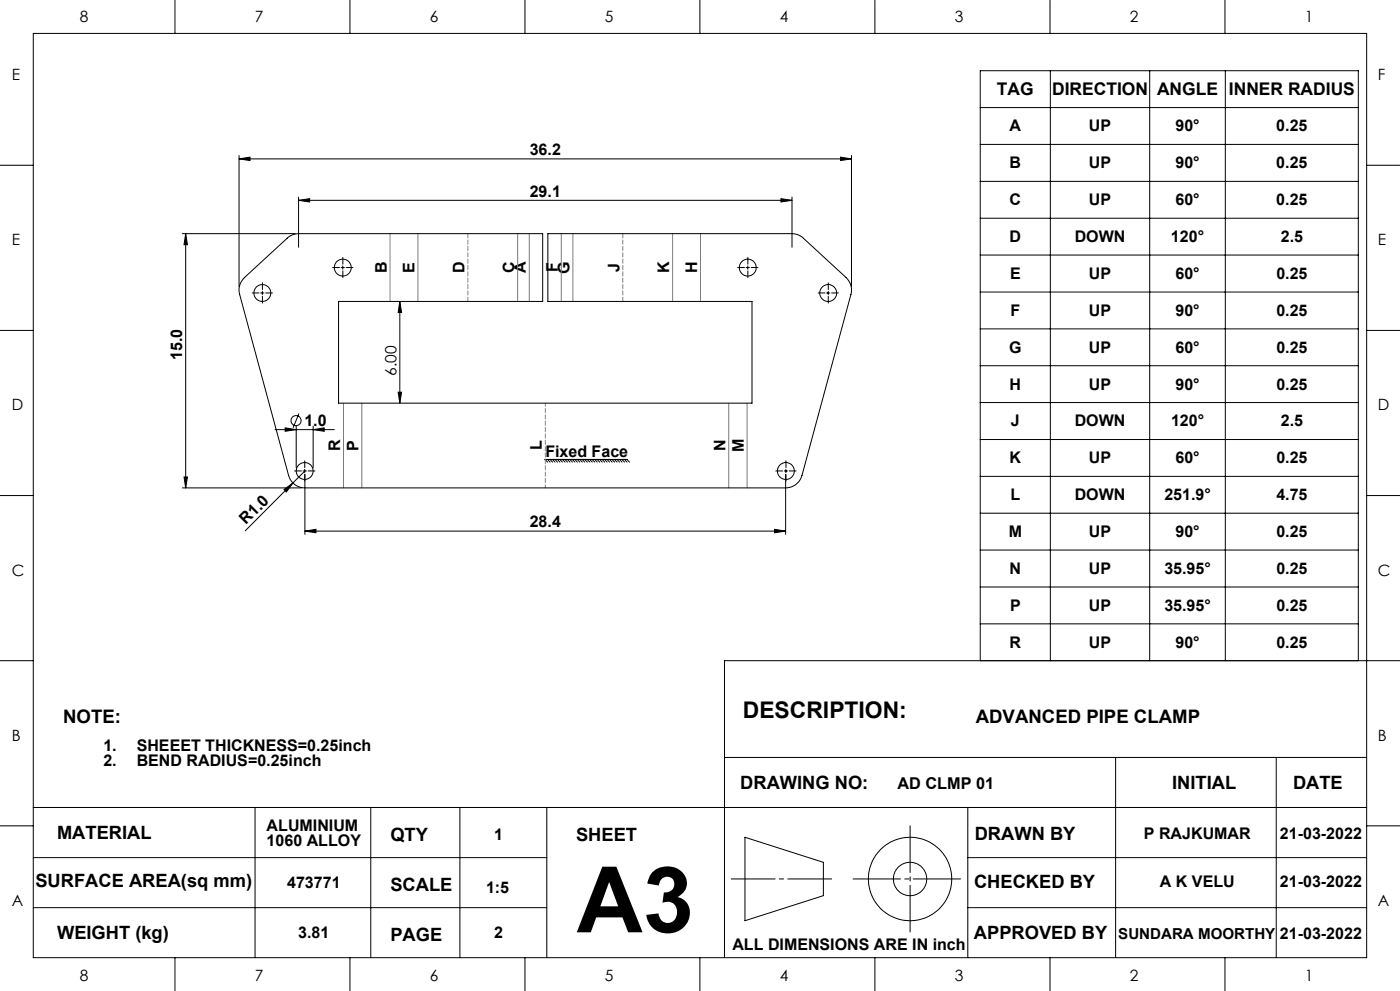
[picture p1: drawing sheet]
<svg xmlns="http://www.w3.org/2000/svg" width="420mm" height="297mm" viewBox="0 0 420 297" stroke-linecap="round" stroke-linejoin="round" font-family="sans-serif">
<g fill="none" stroke="#000" stroke-width=".3">
<path d="M10 10h400v277h-400zM52.5 0v10M105 0v10M157.5 0v10M210 0v10M262.5 0v10M315 0v10M367.5 0v10M294.1 32.2h113.4M315.1 21.2v176.8M344.9 21.2v176.8M367.6 21.2v176.8"/>
<path d="M0 49.5h10M71.7 47.6l3.3-.5v1zM71.7 46.6v39.3M71.7 47.6h183.7M89.6 59.1v15M234.3 59.5l3.3 .5-3.3 .5zM237.6 59.1v15M252.2 47.1l3.2 .5-3.2 .5zM255.4 46.6v39.3M294.1 43.3h113.4M294.1 54.4h113.4M410 49.5h10"/>
<path d="M54.7 70h33.9M55.7 70l.5 3.3h-1zM55.7 70v76.2M89.6 60l3.3-.5v1zM89.6 60h148M102.8 79.7v1M224.3 79.7v1M294.1 65.4h113.4M294.1 76.4h113.4M0 99h10M73.3 83.2l12.8-11.8a4.9 4.9 0 0 1 3.5-1.4h73.2v20.3h-61.2v30.5h124v-30.5h-61.2v-20.3h73.2a4.9 4.9 0 0 1 3.4 1.4l12.8 11.8a5.1 5.1 0 0 1 1.5 5.1l-14.7 54.2a5.1 5.1 0 0 1-4.9 3.7h-144.2a5.1 5.1 0 0 1-4.9-3.7l-14.7-54.2a5.1 5.1 0 0 1 1.4-5.1zM78.2 87.8h1"/>
<path d="M78.7 87.3v1M102.3 80.2h1M119.9 90.3l.6 3.4h-1zM119.9 90.3v30.5M223.8 80.2h1M248 87.8h1M248.5 87.3v1M294.1 87.5h113.4M294.1 98.6h113.4M410 99h10M119.5 117.5h1l-.6 3.3zM294.1 109.6h113.4"/>
<path d="M82.5 128.8h17.8M85.5 128.2l3.4 .6-3.4 .5zM88.9 127.7v12.5M89.7 123.9l-1.8 4.3M93.9 128.8l3.4-.6v1.1zM93.9 127.7v12.5M164.3 137.7l.7 .8M165 137.7l.8 .8M165.7 137.7l.8 .8M166.5 137.7l.8 .8M167.2 137.7l.8 .8M168 137.7l.7 .8"/>
<path d="M168.7 137.7l.8 .8M169.4 137.7l.9 .8M170.2 137.7l.8 .8M171 137.7l.7 .8M171.7 137.7l.8 .8M172.4 137.7l.8 .8M173.2 137.7l.8 .8M173.9 137.7l.8 .8M174.7 137.7l.7 .8M175.4 137.7l.8 .8M176.1 137.7l.9 .8M176.9 137.7l.8 .8"/>
<path d="M177.6 137.7l.8 .8M178.4 137.7l.8 .8M179.1 137.7l.8 .8M179.9 137.7l.8 .8M180.6 137.7l.8 .8M181.4 137.7l.7 .8M182.1 137.7l.8 .8M182.8 137.7l.9 .8M183.6 137.7l.8 .8M184.3 137.7l.8 .8M185.1 137.7l.8 .8M185.8 137.7l.8 .8"/>
<path d="M186.6 137.7l.8 .8M187.3 137.7l.8 .8M188.1 137.7l.7 .8M188.3 137.7h-24.8l.8 .8M294.1 120.6h113.4M294.1 131.7h113.4M0 148.5h10M54.7 146.2h35.8M55.2 142.9h1l-.5 3.3zM85.2 146.7l2.7-2-2 2.8zM90.9 141.1h1M91.4 140.6v1.1"/>
<path d="M91.5 159.2l3.3-.6v1.1zM91.5 142.2v18M91.5 159.2h144.2M91.5 141.1l-17.9 18M232.4 158.6l3.3 .6-3.3 .5zM235.3 141.1h1M235.7 142.2v18M235.8 140.6v1.1M294.1 142.8h113.4M294.1 153.8h113.4M410 148.5h10M294.1 164.8h113.4"/>
<path d="M294.1 175.9h113.4M0 198h10M294.1 198v-176.8h113.4v176.8M294.1 187h113.4M420 198h-202.7v89M217.3 227h192.7M334.7 227v60M382.9 227v60M0 247.5h10M10 257h154M10 242h400M76.5 242v45"/>
<path d="M111.2 242v45M138 242v45M164 242v45M223.5 250.9l23.5 7.5v10l-23.5 7.5zM290.3 257h119.7M290.3 242v45M410 247.5h10M10 272h154M290.3 272h119.7M52.5 287v10M105 287v10M157.5 287v10"/>
<path d="M210 287v10M262.5 287v10M315 287v10M367.5 287v10"/>
<circle cx="78.7" cy="87.8" r="2.53"/>
<circle cx="102.8" cy="80.2" r="2.53"/>
<circle cx="224.3" cy="80.2" r="2.54"/>
<circle cx="248.5" cy="87.8" r="2.54"/>
<circle cx="88.8" cy="126" r="1.51"/>
<circle cx="91.4" cy="141.2" r="2.53"/>
<circle cx="235.8" cy="141.1" r="2.54"/>
<circle cx="273" cy="263.4" r="12.5"/>
<circle cx="273" cy="263.4" r="5"/>
</g>
<path d="M273 279.3v-31.8" fill="none" stroke="#000" stroke-width=".3" stroke-dasharray="15.2 1.3 1.3 1.3" stroke-dashoffset="1.2"/>
<path d="M255.9 263.4h32.3" fill="none" stroke="#000" stroke-width=".3" stroke-dasharray="15.2 1.3 1.3 1.3" stroke-dashoffset="1"/>
<path d="M219.4 263.4h30.1" fill="none" stroke="#000" stroke-width=".3" stroke-dasharray="15.2 1.3 1.3 1.3" stroke-dashoffset="2.1"/>
<g fill="none" stroke="#000" stroke-width=".3" stroke-dasharray="15.2 1.3 1.3 1.3">
<path d="M102.9 79.2v-2.1M224.4 79.2v-2.1M77.7 87.8h-2M78.7 88.8v2M78.7 86.8v-2M79.7 87.8h2.1M101.9 80.2h-2.1M102.9 81.2v2M103.9 80.2h2M223.4 80.2h-2.1M224.4 81.2v2M225.4 80.2h2"/>
<path d="M247.5 87.8h-2.1M248.5 88.8v2M248.5 86.8v-2M249.5 87.8h2M90.4 141.1h-2M91.4 142.1v2.1M91.4 140.1v-2M92.4 141.1h2.1M234.8 141.1h-2.1M235.8 142.1v2.1M235.8 140.1v-2M236.8 141.1h2"/>
</g>
<path d="M117 70v20.3M125.4 70v20.3M155.3 70v20.3M158.8 70v20.3M168.4 70v20.3M171.9 70v20.3M201.8 70v20.3M210.1 70v20.3M103 120.8v25.4M108.5 120.8v25.4M218.6 120.8v25.4M224.1 120.8v25.4" fill="none" stroke="#808080" stroke-width=".3"/>
<path d="M163.6 146.2v-25.4" fill="none" stroke="#808080" stroke-width=".3" stroke-dasharray="1.3 .6" stroke-dashoffset=".3"/>
<path d="M140.4 70v20.3M186.8 90.3v-20.3" fill="none" stroke="#808080" stroke-width=".3" stroke-dasharray="1.3 .6"/>
<g fill="#000">
<path d="M85.2 146.7l2.7-2-2 2.8z"/>
<path d="M71.7 47.6l3.3-.5v1zM252.2 47.1l3.2 .5-3.2 .5z"/>
<path d="M89.6 60l3.3-.5v1zM234.3 59.5l3.3 .5-3.3 .5z"/>
<path d="M119.9 90.3l.6 3.4h-1zM119.5 117.5h1l-.6 3.3z"/>
<path d="M85.5 128.2l3.4 .6-3.4 .5zM93.9 128.8l3.4-.6v1.1z"/>
<path d="M55.2 142.9h1l-.5 3.3zM55.7 70l.5 3.3h-1z"/>
<path d="M91.5 159.2l3.3-.6v1.1zM232.4 158.6l3.3 .6-3.3 .5z"/>
</g>
<text font-size="27.5" x="173" y="279.4">A3</text>
<text font-size="6.9" x="222.9" y="215.3">DESCRIPTION:</text>
<g font-size="5.6">
<text x="18.9" y="216.6">NOTE:</text>
<text x="292.7" y="216.6">ADVANCED PIPE CLAMP</text>
</g>
<g font-size="5.5">
<text x="222.1" y="236.5">DRAWING NO:</text>
<text x="351.7" y="236.6">INITIAL</text>
<text x="387.9" y="236.6">DATE</text>
<text x="17.1" y="251.5">MATERIAL</text>
<text x="292.4" y="251.7">DRAWN BY</text>
<text x="117.1" y="252">QTY</text>
<text x="172.8" y="252.2">SHEET</text>
<text x="10.6" y="265.9">SURFACE AREA(sq mm)</text>
<text x="117.1" y="267">SCALE</text>
<text x="292.2" y="266.1">CHECKED BY</text>
<text x="17.1" y="281.5">WEIGHT (kg)</text>
<text x="292.2" y="281.5">APPROVED BY</text>
<text x="117.1" y="282">PAGE</text>
</g>
<g font-size="5.2">
<text x="299.1" y="28.5">TAG</text>
<text x="315.6" y="28.5">DIRECTION</text>
<text x="347.1" y="28.5">ANGLE</text>
<text x="368.7" y="28.5">INNER RADIUS</text>
</g>
<text font-size="4.9" x="269.3" y="236.6">AD CLMP 01</text>
<g font-size="4.8">
<text x="302.9" y="39.4">A</text>
<text x="326.7" y="39.4">UP</text>
<text x="352.6" y="39.4">90°</text>
<text x="382.9" y="39.4">0.25</text>
<text x="158.9" y="46.5">36.2</text>
<text x="302.9" y="50.5">B</text>
<text x="326.7" y="50.5">UP</text>
<text x="352.6" y="50.5">90°</text>
<text x="382.9" y="50.5">0.25</text>
<text x="158.9" y="58.9">29.1</text>
<text x="302.9" y="61.5">C</text>
<text x="326.7" y="61.5">UP</text>
<text x="352.6" y="61.5">60°</text>
<text x="382.9" y="61.5">0.25</text>
<text x="302.9" y="72.6">D</text>
<text x="322.4" y="72.6">DOWN</text>
<text x="351.3" y="72.6">120°</text>
<text x="384.2" y="72.6">2.5</text>
<text x="116" y="81.9" transform="rotate(-90 116 81.9)">B</text>
<text x="124.4" y="81.8" transform="rotate(-90 124.4 81.8)">E</text>
<text x="139.3" y="81.9" transform="rotate(-90 139.3 81.9)">D</text>
<text x="154.3" y="81.9" transform="rotate(-90 154.3 81.9)">C</text>
<text x="157.8" y="81.9" transform="rotate(-90 157.8 81.9)">A</text>
<text x="167.4" y="81.6" transform="rotate(-90 167.4 81.6)">F</text>
<text x="170.9" y="82" transform="rotate(-90 170.9 82)">G</text>
<text x="185.8" y="81.5" transform="rotate(-90 185.8 81.5)">J</text>
<text x="200.8" y="81.9" transform="rotate(-90 200.8 81.9)">K</text>
<text x="209.1" y="81.9" transform="rotate(-90 209.1 81.9)">H</text>
<text x="303" y="83.6">E</text>
<text x="326.7" y="83.6">UP</text>
<text x="352.6" y="83.6">60°</text>
<text x="382.9" y="83.6">0.25</text>
<text x="303.2" y="94.7">F</text>
<text x="326.7" y="94.7">UP</text>
<text x="352.6" y="94.7">90°</text>
<text x="382.9" y="94.7">0.25</text>
<text x="54.7" y="108" transform="rotate(-90 54.7 108)">15.0</text>
<text x="302.8" y="105.7">G</text>
<text x="326.7" y="105.7">UP</text>
<text x="352.6" y="105.7">60°</text>
<text x="382.9" y="105.7">0.25</text>
<text x="302.9" y="116.8">H</text>
<text x="326.7" y="116.8">UP</text>
<text x="352.6" y="116.8">90°</text>
<text x="382.9" y="116.8">0.25</text>
<text x="91.3" y="127.6">1.0</text>
<text x="303.3" y="127.8">J</text>
<text x="322.4" y="127.8">DOWN</text>
<text x="351.3" y="127.8">120°</text>
<text x="384.2" y="127.8">2.5</text>
<text x="102.1" y="135.3" transform="rotate(-90 102.1 135.3)">R</text>
<text x="107.5" y="135.1" transform="rotate(-90 107.5 135.1)">P</text>
<text x="162.6" y="135" transform="rotate(-90 162.6 135)">L</text>
<text x="163.6" y="137">Fixed Face</text>
<text x="217.6" y="135.3" transform="rotate(-90 217.6 135.3)">N</text>
<text x="223.1" y="135.5" transform="rotate(-90 223.1 135.5)">M</text>
<text x="302.9" y="138.9">K</text>
<text x="326.7" y="138.9">UP</text>
<text x="352.6" y="138.9">60°</text>
<text x="382.9" y="138.9">0.25</text>
<text x="303.2" y="149.9">L</text>
<text x="322.4" y="149.9">DOWN</text>
<text x="349.3" y="149.9">251.9°</text>
<text x="382.9" y="149.9">4.75</text>
<text x="73.8" y="157.4" transform="rotate(-45 73.8 157.4)">R1.0</text>
<text x="158.9" y="158.1">28.4</text>
<text x="302.6" y="161">M</text>
<text x="326.7" y="161">UP</text>
<text x="352.6" y="161">90°</text>
<text x="382.9" y="161">0.25</text>
<text x="302.9" y="172">N</text>
<text x="326.7" y="172">UP</text>
<text x="349.3" y="172">35.95°</text>
<text x="382.9" y="172">0.25</text>
<text x="303" y="183.1">P</text>
<text x="326.7" y="183.1">UP</text>
<text x="349.3" y="183.1">35.95°</text>
<text x="382.9" y="183.1">0.25</text>
<text x="302.9" y="194.1">R</text>
<text x="326.7" y="194.1">UP</text>
<text x="352.6" y="194.1">90°</text>
<text x="382.9" y="194.1">0.25</text>
<text x="31" y="225.1">1.</text>
<text x="41" y="225.1">SHEEET THICKNESS=0.25inch</text>
<text x="31" y="229.6">2.</text>
<text x="41" y="229.6">BEND RADIUS=0.25inch</text>
<text x="80" y="249.1">ALUMINIUM</text>
<text x="148.3" y="251.8">1</text>
<text x="343.2" y="251.5">P RAJKUMAR</text>
<text x="384" y="251.5">21-03-2022</text>
<text x="80" y="253.6">1060 ALLOY</text>
<text x="86.1" y="266">473771</text>
<text x="145.8" y="267.6">1:5</text>
<text x="348" y="265.7">A K VELU</text>
<text x="384" y="265.7">21-03-2022</text>
<text x="89.5" y="281.2">3.81</text>
<text x="148.3" y="281.2">2</text>
<text x="384" y="281.3">21-03-2022</text>
<text x="219.7" y="284.6">ALL DIMENSIONS ARE IN inch</text>
</g>
<g font-size="4.7">
<text x="24" y="6.7">8</text>
<text x="76.5" y="6.7">7</text>
<text x="129" y="6.7">6</text>
<text x="181.5" y="6.7">5</text>
<text x="234" y="6.7">4</text>
<text x="286.5" y="6.7">3</text>
<text x="339" y="6.7">2</text>
<text x="391.5" y="6.7">1</text>
<text x="3.5" y="24">E</text>
<text x="413.3" y="24">F</text>
<text x="3.5" y="73.5">E</text>
<text x="413.3" y="73.5">E</text>
<text x="119" y="112.6" transform="rotate(-90 119 112.6)">6.00</text>
<text x="3.5" y="123">D</text>
<text x="413.3" y="123">D</text>
<text x="3.5" y="172.5">C</text>
<text x="413.3" y="172.5">C</text>
<text x="3.5" y="222">B</text>
<text x="413.3" y="222">B</text>
<text x="3.5" y="271.5">A</text>
<text x="413.3" y="271.5">A</text>
<text x="24" y="294">8</text>
<text x="76.5" y="294">7</text>
<text x="129" y="294">6</text>
<text x="181.5" y="294">5</text>
<text x="234" y="294">4</text>
<text x="286.5" y="294">3</text>
<text x="339" y="294">2</text>
<text x="391.5" y="294">1</text>
</g>
<text font-size="4.5" x="335.5" y="281.3">SUNDARA MOORTHY</text>
</svg>
